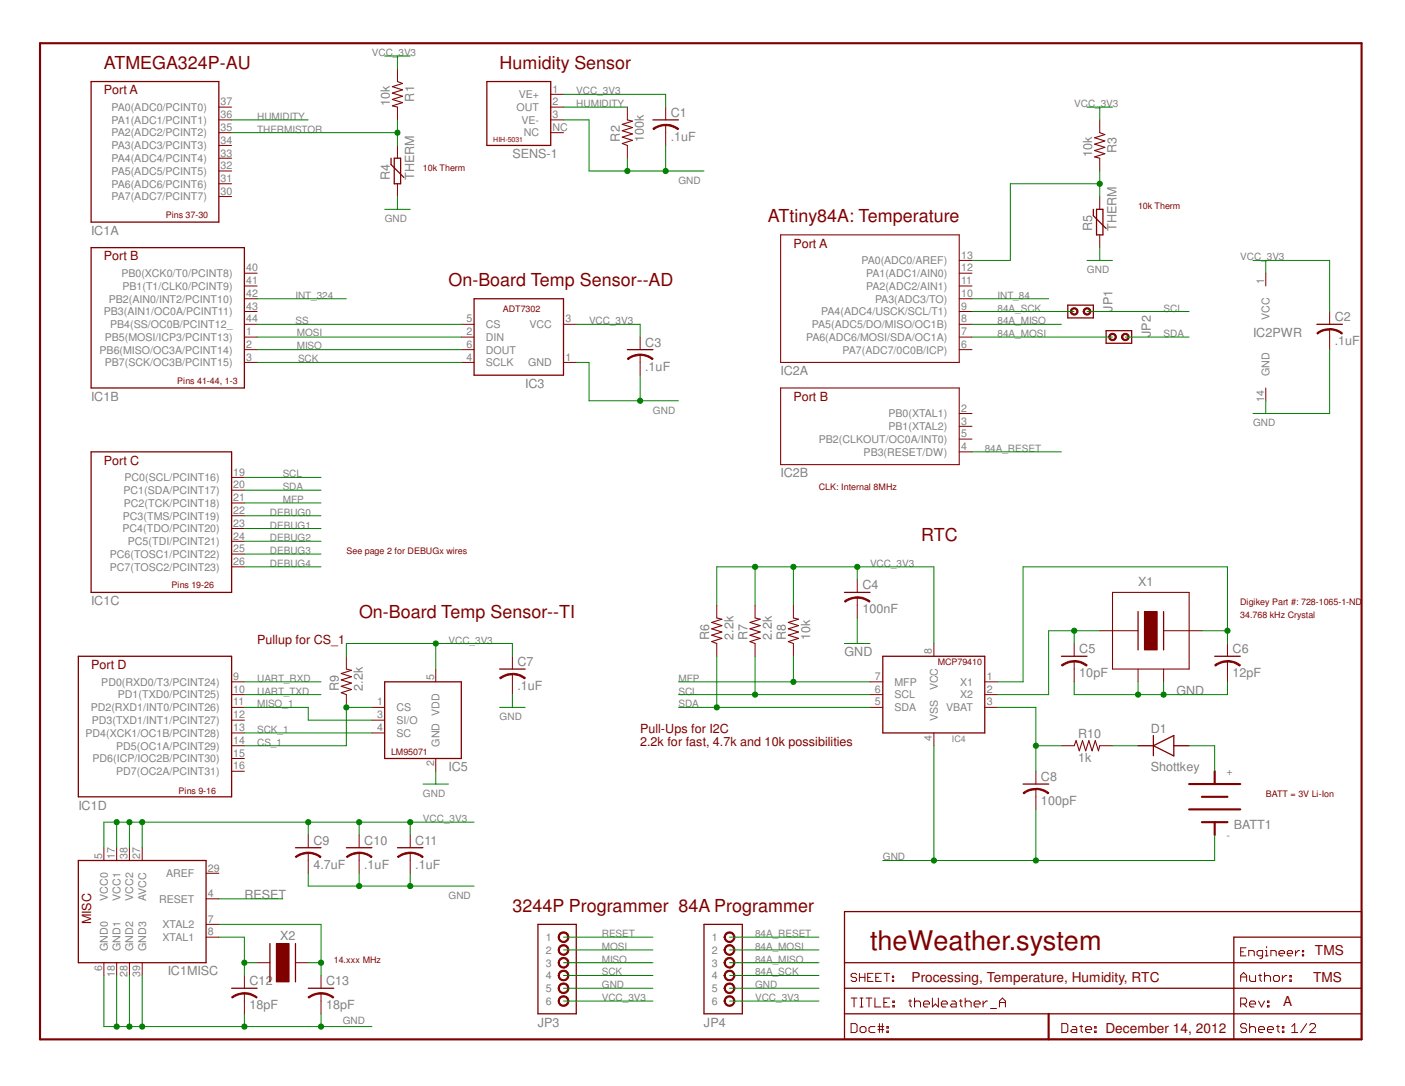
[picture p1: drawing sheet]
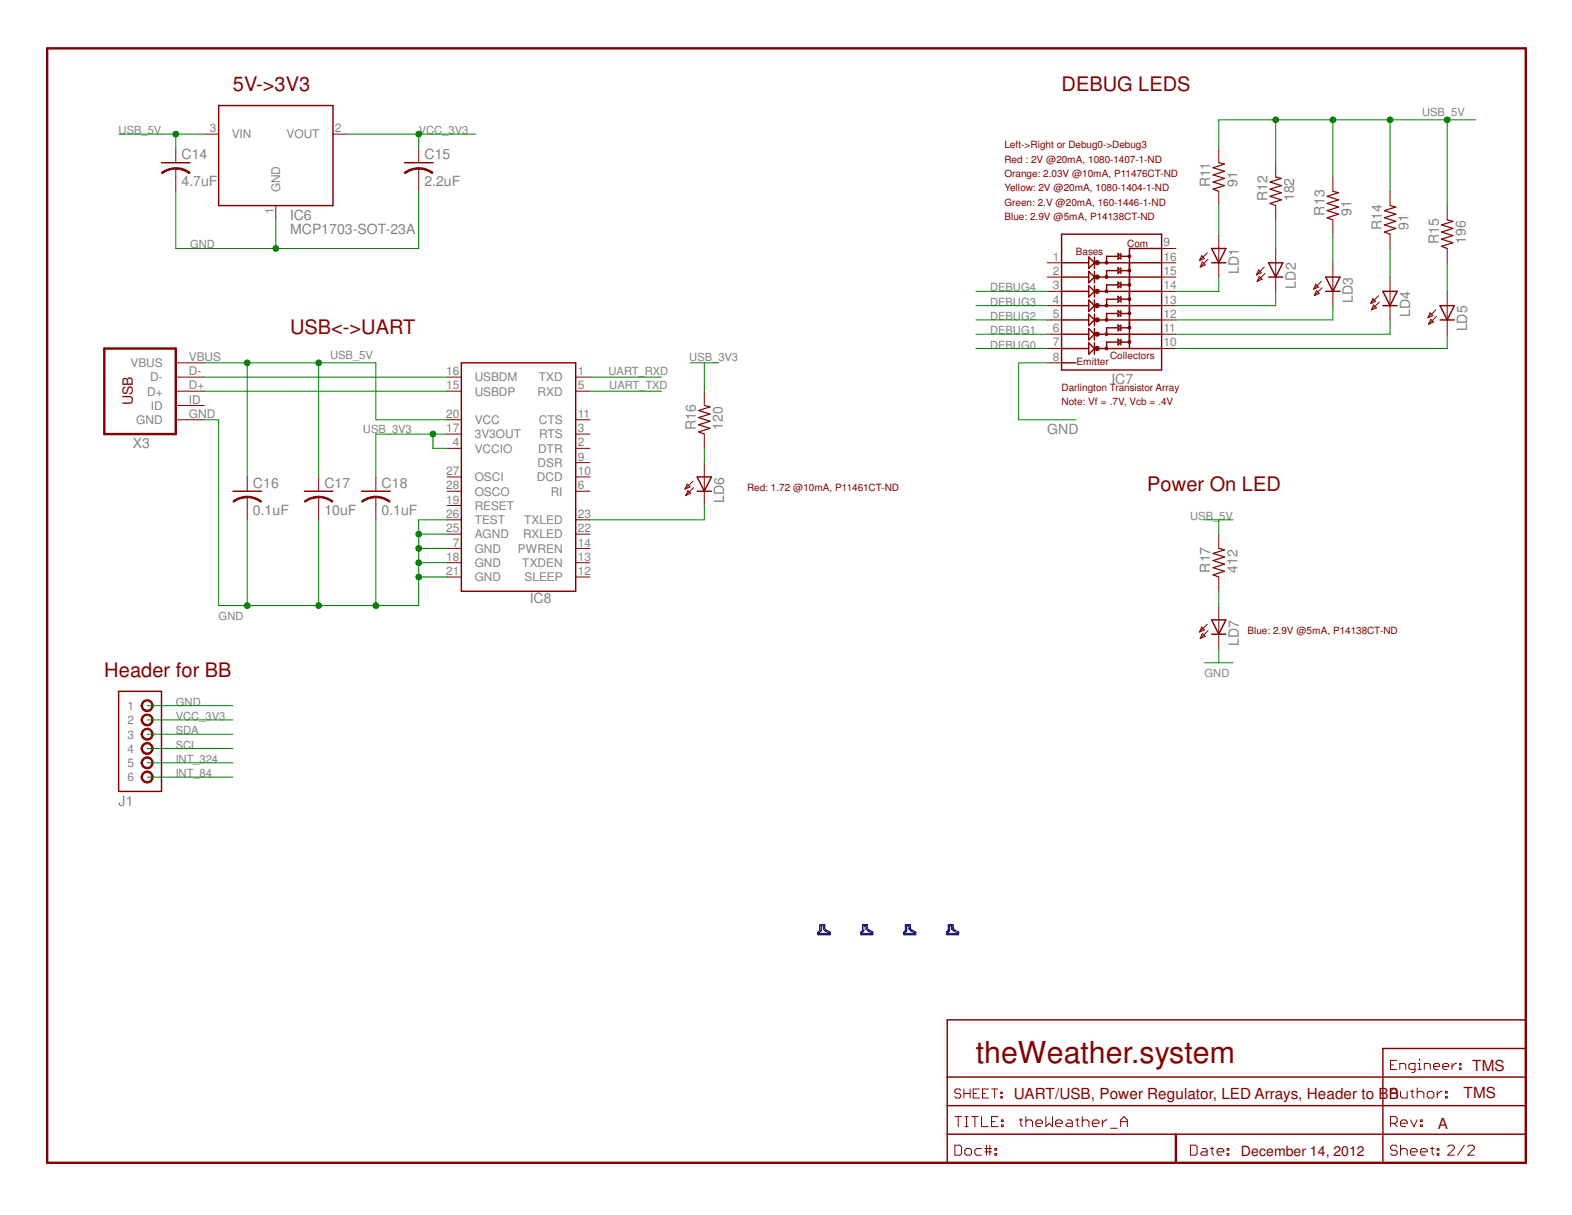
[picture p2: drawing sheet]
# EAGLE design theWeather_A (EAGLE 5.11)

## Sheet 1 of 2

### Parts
BATT1  COINCELL-BR-1632A  [BR-1632A]
C1  .1uF  CAP-S0402  [C0402]
C2  .1uF  CAP-S0402  [C0402]
C3  .1uF  CAP-S0402  [C0402]
C4  100nF  CAP-S0603S  [C0603S]
C5  10pF  CAP-S0603  [C0603]
C6  12pF  CAP-S0603  [C0603]
C7  .1uF  CAP-S0402  [C0402]
C8  100pF  CAP-S0603  [C0603]
C9  4.7uF  CAP-S0603S  [C0603S]
C10  .1uF  CAP-S0402  [C0402]
C11  .1uF  CAP-S0402  [C0402]
C12  18pF  CAP-S0805S  [C0805S]
C13  18pF  CAP-S0805S  [C0805S]
D1  Shottkey  DIODE-DO-214AA  [DO-214AA]
IC1  ATMEGA1284P-AU  [TQFP44]
IC2  ATTINY24-SSU  [SOIC14]
IC3  ADT7302  [SOT23-6]
IC4  MCP79410-SOIC8  [SOIC8]
IC5  LM95071  [SOT23-5]
JP1  JPR-1X2  [JPR-1X2]
JP2  JPR-1X2  [JPR-1X2]
JP3  HDR-1X6-OFFSET  [HDR-1X6_OFFSET]
JP4  HDR-1X6-OFFSET  [HDR-1X6_OFFSET]
R1  10k  RES-S0402  [R0402]
R2  100k  RES-S0402  [R0402]
R3  10k  RES-S0402  [R0402]
R4  THERM  [2-HOLE]
R5  THERM  [2-HOLE]
R6  2.2k  RES-S0402  [R0402]
R7  2.2k  RES-S0402  [R0402]
R8  10k  RES-S0402  [R0402]
R9  2.2k  RES-S0402  [R0402]
R10  1k  RES-S0402  [R0402]
SENS-1  HIH-5031  [HIH-5031]
X1  SSPT7F-7PF20-R  [SSP-T7-FL]
X2  XTAL-TXC-7A  [TXC-7A-SERIES]

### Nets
84A_MISO: IC2.8(A:PA5(ADC5/DO/MISO/OC1B)) JP4.3
84A_MOSI: IC2.7(A:PA6(ADC6/MOSI/SDA/OC1A)) JP2.1 JP4.2
84A_RESET: IC2.4(B:PB3(RESET/DW)) JP4.1
84A_SCK: IC2.9(A:PA4(ADC4/USCK/SCL/T1)) JP1.1 JP4.4
CS_1: IC1.14(D:PD5(OC1A/PCINT29)) IC5.1(CS) R9.1
DEBUG0: IC1.22(C:PC3(TMS/PCINT19)) ; also sheet 2
DEBUG1: IC1.23(C:PC4(TDO/PCINT20)) ; also sheet 2
DEBUG2: IC1.24(C:PC5(TDI/PCINT21)) ; also sheet 2
DEBUG3: IC1.25(C:PC6(TOSC1/PCINT22)) ; also sheet 2
DEBUG4: IC1.26(C:PC7(TOSC2/PCINT23)) ; also sheet 2
GND: BATT1.- C1.2 C2.2 C3.2 C4.2 C5.2 C6.2 C7.2 C8.2 C9.2 C10.2 C11.2 C12.2 C13.2 IC1.6(MISC:GND0) IC1.18(MISC:GND1) IC1.28(MISC:GND2) IC1.39(MISC:GND3) IC2.14(PWR:GND) IC3.1(GND) IC4.4(VSS) IC5.2(GND) JP3.5 JP4.5 R2.1 R4.1 R5.1 SENS-1.3(VE-) X1.2(G2) X1.3(G1) ; also sheet 2
HUMIDITY: IC1.36(A:PA1(ADC1/PCINT1)) R2.2 SENS-1.2(OUT)
INT_84: IC2.10(A:PA3(ADC3/TO)) ; also sheet 2
INT_324: IC1.42(B:PB2(AIN0/INT2/PCINT10)) ; also sheet 2
MFP: IC1.21(C:PC2(TCK/PCINT18)) IC4.7(MFP) R8.1
MISO: IC1.2(B:PB6(MISO/OC3A/PCINT14)) IC3.6(DOUT) JP3.3
MISO_1: IC1.11(D:PD2(RXD1/INT0/PCINT26)) IC5.3(SI/O)
MOSI: IC1.1(B:PB5(MOSI/ICP3/PCINT13)) IC3.2(DIN) JP3.2
N$3: C13.1 IC1.7(MISC:XTAL2) X2.P$1
N$6: C6.1 IC4.1(X1) X1.4
N$8: C12.1 IC1.8(MISC:XTAL1) X2.P$2
N$10: C8.1 IC4.3(VBAT) R10.1
N$11: BATT1.+ D1.ANODE(A)
N$12: D1.CATH(C) R10.2
N$13: IC2.13(A:PA0(ADC0/AREF)) R3.2 R5.2
N$23: C5.1 IC4.2(X2) X1.1
RESET: IC1.4(MISC:RESET) JP3.1
SCK: IC1.3(B:PB7(SCK/OC3B/PCINT15)) IC3.4(SCLK) JP3.4
SCK_1: IC1.13(D:PD4(XCK1/OC1B/PCINT28)) IC5.4(SC)
SCL: IC1.19(C:PC0(SCL/PCINT16)) IC4.6(SCL) JP1.2 R7.1 ; also sheet 2
SDA: IC1.20(C:PC1(SDA/PCINT17)) IC4.5(SDA) JP2.2 R6.1 ; also sheet 2
SS: IC1.44(B:PB4(SS/OC0B/PCINT12_) IC3.5(CS)
THERMISTOR: IC1.35(A:PA2(ADC2/PCINT2)) R1.2 R4.2
UART_RXD: IC1.9(D:PD0(RXD0/T3/PCINT24)) ; also sheet 2
UART_TXD: IC1.10(D:PD1(TXD0/PCINT25)) ; also sheet 2
VCC_3V3: C1.1 C2.1 C3.1 C4.1 C7.1 C9.1 C10.1 C11.1 IC1.5(MISC:VCC0) IC1.17(MISC:VCC1) IC1.27(MISC:AVCC) IC1.38(MISC:VCC2) IC2.1(PWR:VCC) IC3.3(VCC) IC4.8(VCC) IC5.5(VDD) JP3.6 JP4.6 R1.1 R3.1 R6.2 R7.2 R8.2 R9.2 SENS-1.1(VE+) ; also sheet 2
Unconnected: IC1.12(D:PD3(TXD1/INT1/PCINT27)) IC1.15(D:PD6(ICP/IOC2B/PCINT30)) IC1.16(D:PD7(OC2A/PCINT31)) IC1.29(MISC:AREF) IC1.30(A:PA7(ADC7/PCINT7)) IC1.31(A:PA6(ADC6/PCINT6)) IC1.32(A:PA5(ADC5/PCINT5)) IC1.33(A:PA4(ADC4/PCINT4)) IC1.34(A:PA3(ADC3/PCINT3)) IC1.37(A:PA0(ADC0/PCINT0)) IC1.40(B:PB0(XCK0/T0/PCINT8)) IC1.41(B:PB1(T1/CLK0/PCINT9)) IC1.43(B:PB3(AIN1/OC0A/PCINT11)) IC2.2(B:PB0(XTAL1)) IC2.3(B:PB1(XTAL2)) IC2.5(B:PB2(CLKOUT/OC0A/INT0)) IC2.6(A:PA7(ADC7/0C0B/ICP)) IC2.11(A:PA2(ADC2/AIN1)) IC2.12(A:PA1(ADC1/AIN0)) SENS-1.NC

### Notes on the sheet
- ATMEGA324P-AU | Humidity Sensor
- 10k Therm
- 10k Therm
- ATtiny84A: Temperature
- On-Board Temp Sensor--AD
- CLK: Internal 8MHz
- RTC
- See page 2 for DEBUGx wires
- Digikey Part #: 728-1065-1-ND
- On-Board Temp Sensor--TI | 34.768 kHz Crystal
- Pullup for CS_1
- Pull-Ups for I2C
- 2.2k for fast, 4.7k and 10k possibilities
- BATT = 3V Li-Ion
- 3244P Programmer | 84A Programmer
- theWeather.system
- TMS
- 14.xxx MHz
- Processing, Temperature, Humidity, RTC | TMS
- A
- December 14, 2012

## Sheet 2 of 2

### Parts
C14  4.7uF  CAP-S0603S  [C0603S]
C15  2.2uF  CAP-S0603S  [C0603S]
C16  0.1uF  CAP-S0402P  [C0402P]
C17  10uF  CAP-S0603S  [C0603S]
C18  0.1uF  CAP-S0402P  [C0402P]
F1  FOOT  [FOOT#6]
F2  FOOT  [FOOT#6]
F3  FOOT  [FOOT#6]
F4  FOOT  [FOOT#6]
IC6  MCP1703-SOT-23A  [SOT-23A]
IC7  ULQ2004A-Q1-TSSOP-16  [TSSOP-16]
IC8  FT232R  [SSOP28L]
J1  HDR-2X3  [HDR-2X3]
LD1  LED-S0603  [D0603]
LD2  LED-S0603  [D0603]
LD3  LED-S0603  [D0603]
LD4  LED-S0603  [D0603]
LD5  LED-S0603  [D0603]
LD6  LED-S0603  [D0603]
LD7  LED-S0603  [D0603]
R11  91  RES-S0402  [R0402]
R12  182  RES-S0402  [R0402]
R13  91  RES-S0402  [R0402]
R14  91  RES-S0402  [R0402]
R15  196  RES-S0402  [R0402]
R16  120  RES-S0402  [R0402]
R17  412  RES-S0402  [R0402]
X3  USB-MINI-B-OTG-MOLEX_67503-1020  [USB-MINI-B-OTG]

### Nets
DEBUG0: IC7.7 ; also sheet 1
DEBUG1: IC7.6 ; also sheet 1
DEBUG2: IC7.5 ; also sheet 1
DEBUG3: IC7.4 ; also sheet 1
DEBUG4: IC7.3 ; also sheet 1
GND: C14.2 C15.2 C16.2 C17.2 C18.2 IC6.1(GND) IC7.8 IC8.7(GND) IC8.18(GND) IC8.21(GND) IC8.25(AGND) IC8.26(TEST) J1.1 LD7.C X3.GND ; also sheet 1
INT_84: J1.6 ; also sheet 1
INT_324: J1.5 ; also sheet 1
N$2: IC8.16(USBDM) X3.D-
N$4: LD6.A R16.1
N$5: IC8.15(USBDP) X3.D+
N$9: IC8.23(TXLED) LD6.C
N$14: LD1.A R11.1
N$15: LD2.A R12.1
N$16: LD3.A R13.1
N$17: LD4.A R14.1
N$18: IC7.14 LD1.C
N$19: LD7.A R17.1
N$20: IC7.13 LD2.C
N$21: IC7.12 LD3.C
N$22: IC7.11 LD4.C
N$24: IC7.10 LD5.C
N$25: LD5.A R15.1
SCL: J1.4 ; also sheet 1
SDA: J1.3 ; also sheet 1
UART_RXD: IC8.1(TXD) ; also sheet 1
UART_TXD: IC8.5(RXD) ; also sheet 1
USB_3V3: C18.1 IC8.4(VCCIO) IC8.17(3V3OUT) R16.2
USB_5V: C14.1 C16.1 C17.1 IC6.3(VIN) IC8.20(VCC) R11.2 R12.2 R13.2 R14.2 R15.2 R17.2 X3.VBUS
VCC_3V3: C15.1 IC6.2(VOUT) J1.2 ; also sheet 1
Unconnected: IC7.1 IC7.2 IC7.9 IC7.15 IC7.16 IC8.2(DTR) IC8.3(RTS) IC8.6(RI) IC8.9(DSR) IC8.10(DCD) IC8.11(CTS) IC8.12(SLEEP) IC8.13(TXDEN) IC8.14(PWREN) IC8.19(RESET) IC8.22(RXLED) IC8.27(OSCI) IC8.28(OSCO) X3.ID

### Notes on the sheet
- 5V->3V3 | DEBUG LEDS
- Left->Right or Debug0->Debug3
- Red : 2V @20mA, 1080-1407-1-ND
- Orange: 2.03V @10mA, P11476CT-ND
- Yellow: 2V @20mA, 1080-1404-1-ND
- Green: 2.V @20mA, 160-1446-1-ND
- Blue: 2.9V @5mA, P14138CT-ND
- USB<->UART
- Darlington Transistor Array
- Note: Vf = .7V, Vcb = .4V
- Red: 1.72 @10mA, P11461CT-ND | Power On LED
- Blue: 2.9V @5mA, P14138CT-ND
- Header for BB
- theWeather.system
- TMS
- UART/USB, Power Regulator, LED Arrays, Header to BB | TMS
- A
- December 14, 2012
